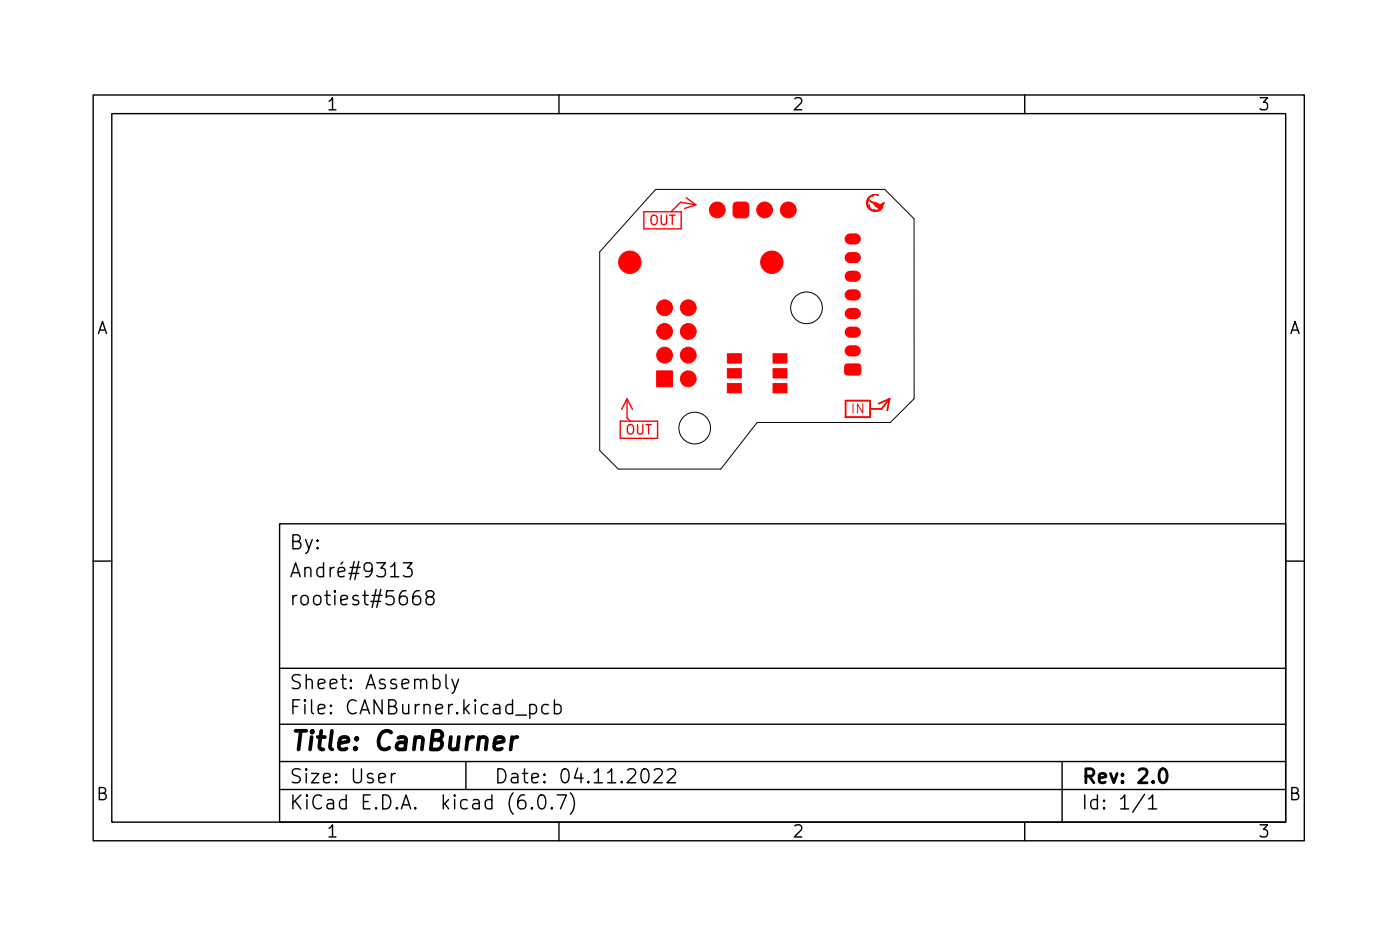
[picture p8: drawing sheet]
<svg xmlns="http://www.w3.org/2000/svg" width="150mm" height="100mm" viewBox="0 0 150 100" stroke-linecap="round" stroke-linejoin="round" font-family="sans-serif">
<path d="M69.1 22.7h4v1.9h-4zM73.7 21.2l1 .8M74.7 22l-1.6-.3-1.1 1M74.7 22l-1.2 .4M66.6 45.2h4v1.8h-4zM67.3 42.8v2l.4 .4M67.3 42.8l-.6 1.1M67.3 42.8l.6 1.1" fill="none" stroke="#f00" stroke-width=".15"/>
<path d="M90.8 43h2.6v1.7h-2.6zM95.5 42.8l-.9 1.1h-1.2M95.5 42.8l-1.2 .5M95.5 42.8l-.3 1.2" fill="none" stroke="#f00" stroke-width=".2"/>
<g fill="#f00" stroke="#f00" stroke-width=".11">
<path d="M93.3 21.1a.92 .92 0 0 1 1-.1l-.3-.1-.4 .1h.2a.62 .62 0 0 0-.6 .5l.1-.1a.69 .69 0 0 0 0 .9v-.3a.55 .55 0 0 0 .6 .6l-.1-.1a.44 .44 0 0 0 .6-.2h-.2l.2-.1h-.3l-.1-.1h.2l-.4-.2h.3a.85 .85 0 0 1-.7-.4l1.1 .4 .1 .3 .1-.1-.1-.1 .1-.2 .2-.1v.1a.93 .93 0 0 1-1.3 .8 .93 .93 0 0 1-.3-1.5z"/>
<path d="M78.8 21.8l.3-.1h.9l.2 .1 .2 .3v.8l-.1 .3-.3 .2h-.9l-.2-.1-.2-.4v-.8z"/>
<path d="M83 37.9h1.5v1h-1.5z"/>
<path d="M83 39.5h1.5v1h-1.5z"/>
<path d="M83 41.1h1.5v1h-1.5z"/>
<path d="M78.1 41.1h1.5v1h-1.5z"/>
<path d="M78.1 39.5h1.5v1h-1.5z"/>
<path d="M78.1 37.9h1.5v1h-1.5z"/>
<path d="M90.7 39.2l.3-.2 1.3 .1 .1 .2v.8l-.3 .1h-1.3l-.1-.3z"/>
<path d="M70.5 39.8h1.7v1.7h-1.7z"/>
<circle cx="84.6" cy="22.5" r=".85"/>
<circle cx="82.1" cy="22.5" r=".85"/>
<circle cx="77" cy="22.5" r=".85"/>
<circle cx="82.9" cy="28.1" r="1.2"/>
<circle cx="67.6" cy="28.1" r="1.2"/>
<circle cx="71.3" cy="33" r=".85"/>
<circle cx="73.9" cy="33" r=".85"/>
<circle cx="71.3" cy="35.6" r=".85"/>
<circle cx="73.9" cy="35.6" r=".85"/>
<circle cx="71.3" cy="38.1" r=".85"/>
<circle cx="73.9" cy="38.1" r=".85"/>
<circle cx="73.9" cy="40.6" r=".85"/>
</g>
<path d="M91.3 37.6h.5M91.3 35.6h.5M91.3 33.6h.5M91.3 31.6h.5M91.3 29.6h.5M91.3 27.6h.5M91.3 25.6h.5" fill="none" stroke="#f00" stroke-width="1.2"/>
<g fill="none" stroke="#000" stroke-width=".15">
<path d="M10 10.2h130v80h-130zM12 12.2h126v76h-126zM60 10.2v2M110 10.2v2M30 56.2h108v32h-108zM10 60.2h2M30 77.7h108M30 71.7h108M43.3 60.4h.9l-.5 .5a.41 .41 0 0 1 .5 .3v.4l-.1 .2-.6 .1-.2-.2M45 63.4a.59 .59 0 0 0-.7 .6v.6l.1 .2 .5 .1 .2-.2 .1-.5-.2-.2-.4-.1-.3 .3M46 64l-.3-.3 .1-.2 .2-.1h.4a.31 .31 0 0 1 .2 .4 .31 .31 0 0 1-.3 .2l-.4 .1-.2 .2v.3l.3 .3 .4-.1 .2-.2-.1-.4-.2-.2M47.9 72.4v1.3l.2 .2"/>
<path d="M48.5 72.9l.4 1M49.2 72.9l-.5 1.3-.2 .2M56.9 75.6h.4l.3 .3v.4l-.2 .2-.1 .1-.4-.1M56.9 75.6v1.5M58.9 75.6h-.5l-.2 .3v.4l.1 .2 .1 .1 .5-.1M59.5 75.6h.4l.3 .3v.4l-.1 .2-.2 .1-.4-.1M59.5 75.1v1.5M138 60.2h2M30 84.7h108M30 81.7h108M42 83v1M42.4 83a.38 .38 0 0 0-.4 .3"/>
<path d="M50 81.7v3M57.1 86.6l.1 .1-.1 .1-.1-.1 .1-.1v.2M57.9 85.3a.36 .36 0 0 1 .6 .3 .88 .88 0 0 1-.3 1.2 .38 .38 0 0 1-.4-.3 1.17 1.17 0 0 1 .1-1.2zM59.2 86.6l.1 .1-.1 .1v-.1v-.1v.2M59.8 85.3h1l-.6 1.5M60 88.2v2M61.2 85.1a1.72 1.72 0 0 1 0 2.2M70.2 82.6l.2-.1h.4a.41 .41 0 0 1 .2 .6l-.8 .9h.9M71.7 82.6l.2-.1h.3a.41 .41 0 0 1 .2 .6l-.8 .9h.9M110 88.2v2M114 81.7v6.5M122.9 85.2l-1.3 1.9"/>
<path d="M123.3 85.7l.4-.4v1.5M123.3 86.8h.9"/>
</g>
<path d="M124.6 82.5a.36 .36 0 0 1 .6 .3 .88 .88 0 0 1-.3 1.2 .38 .38 0 0 1-.4-.3 1.17 1.17 0 0 1 .1-1.2z" fill="none" stroke="#000" stroke-width=".3"/>
<path d="M55 79.1l-.2 1.3M55.5 79.1a.59 .59 0 0 0-.6 .3" fill="none" stroke="#000" stroke-width=".4"/>
<g fill="none" stroke="#000" stroke-width=".11">
<path d="M70.4 20.3h24.6l3.1 3.2v19.3l-2.5 2.5h-14.3l-3.9 5h-11l-2-2v-21.3z"/>
<circle cx="86.6" cy="33" r="1.7"/>
<circle cx="74.6" cy="45.9" r="1.7"/>
</g>
<text font-size="2.8" x="31" y="80.5">Title: CanBurner</text>
<g font-size="2.1">
<text x="31" y="58.9">By:</text>
<text x="31" y="64.9">rootiest#5668</text>
<text x="31" y="61.9">André#9313</text>
<text x="31" y="76.6">File: CANBurner.kicad_pcb</text>
<text x="31" y="73.9">Sheet: Assembly</text>
<text x="31" y="86.8">KiCad E.D.A. kicad (6.0.7)</text>
<text x="31" y="84">Size: User</text>
<text x="53" y="84">Date: 04.11.2022</text>
<text x="116" y="84">Rev: 2.0</text>
<text x="116" y="86.8">Id: 1/1</text>
</g>
<g font-size="1.8">
<text x="35" y="11.8">1</text>
<text x="85" y="11.8">2</text>
<text x="135" y="11.8">3</text>
<text x="10.3" y="35.8">A</text>
<text x="138.4" y="35.8">A</text>
<text x="10.3" y="85.8">B</text>
<text x="35" y="89.8">1</text>
<text x="85" y="89.8">2</text>
<text x="135" y="89.8">3</text>
<text x="138.4" y="85.8">B</text>
</g>
<g font-size="1.4" fill="#f00">
<text x="69.6" y="24.1">OUT</text>
<text x="67.1" y="46.6">OUT</text>
<text x="91.4" y="44.4">IN</text>
</g>
</svg>
